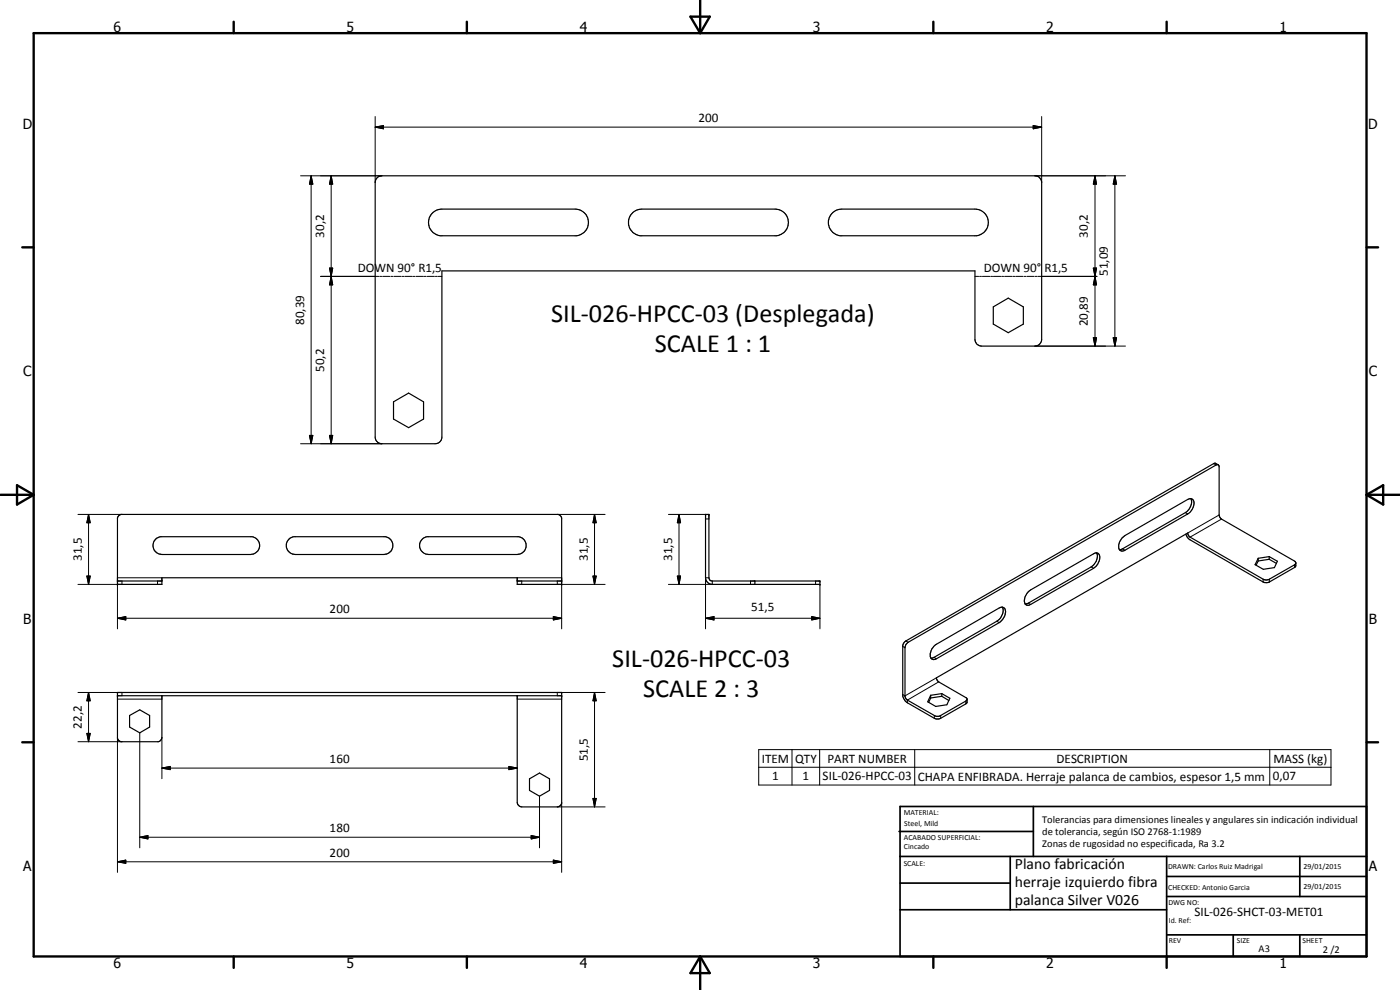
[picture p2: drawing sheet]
<svg xmlns="http://www.w3.org/2000/svg" width="420mm" height="297mm" viewBox="0 0 420 297" stroke-linecap="round" stroke-linejoin="round" font-family="sans-serif">
<g fill="#000">
<circle cx="211.7" cy="154.3" r=".18"/>
<circle cx="212.8" cy="154.3" r=".18"/>
<circle cx="35.3" cy="174.3" r=".18"/>
<circle cx="35.3" cy="175.3" r=".18"/>
<circle cx="168.6" cy="174.3" r=".18"/>
<circle cx="168.6" cy="175.3" r=".18"/>
<circle cx="246.1" cy="175.3" r=".18"/>
<circle cx="246.1" cy="174.3" r=".18"/>
<circle cx="35.3" cy="207.8" r=".18"/>
<circle cx="35.3" cy="208.7" r=".18"/>
<circle cx="168.6" cy="207.8" r=".18"/>
<circle cx="168.6" cy="208.7" r=".18"/>
</g>
<g fill="none" stroke="#000" stroke-width=".35">
<path d="M113.1 53.5l.5-.5 1-.3h196a2 2 0 0 1 2 2v47.2a2.09 2.09 0 0 1-2 1.9h-16.4a1.98 1.98 0 0 1-1.6-1.9v-20.6h-160v49.8a2 2 0 0 1-2 2h-16a2 2 0 0 1-2-2v-76.4zM129.6 64.1l1.6-1.1 1.4-.3h40a4 4 0 0 1 4 3.8 4 4 0 0 1-3.5 4.2h-41a4 4 0 0 1-2.5-6.6zM189.9 63.8l1.3-.8 1.4-.3h40a4 4 0 0 1 4 3.8 4 4 0 0 1-3.5 4.2h-41a4 4 0 0 1-3.3-2.8 4 4 0 0 1 1.1-4.1zM249.6 64.1l1.6-1.1 1.4-.3h40a4 4 0 0 1 4 3.8 4 4 0 0 1-3.5 4.2h-41a4 4 0 0 1-2.5-6.6zM298.1 92.1l4.5-2.6 4.5 2.6v5.1l-4.5 2.6-4.5-2.6zM118.1 120.6l4.5-2.7 4.5 2.7v5.1l-4.5 2.6-4.5-2.6zM365.6 139.4l.3 .5v14.6l.4 1 22.2 12.9 .4 .5M365.6 139.4l-.8-.4-.6 .1-92.3 53.2-.6 .5-.4 .9v15a3.6 3.6 0 0 0 1.4 2.2l8.8 4.8 1.2-.2 7.5-4.3 .4-.4v-1.1l-.2-.3-8.3-4.8-.4-.4-.3-.8 75.4-43.5 .2 .6 .6 .7 22.1 12.7h1.5l7.7-4.4 .4-.6M365.6 139.4l-.7 .1-92.5 53.3-.8 1.3v14.9l.5 .9 9 5 1-.1 8.1-4.8M35.6 154.7l.7-.4h131.2l.7 .4 .4 .7v19.9h-13.4v-1.9h-106.6v1.9h-13.3v-19.9zM211.7 154.3h1.1v19.1a.94 .94 0 0 0 1 .9h32.3v1h-32.3a2.07 2.07 0 0 1-2.1-1.9zM357.4 149.6a3.6 3.6 0 0 1-1.6 4.2l-18.9 10.9-1 .2"/>
<path d="M35.3 174.3h13.3M46.8 161.7l1.4-.7h27.4a2.68 2.68 0 0 1 2.3 2.9 2.68 2.68 0 0 1-2.6 2.5h-26.7a2.69 2.69 0 0 1-2.5-1.7 2.69 2.69 0 0 1 .7-3zM86.8 161.7l1.4-.7h27.4a2.68 2.68 0 0 1 2.3 2.9 2.68 2.68 0 0 1-2.6 2.5h-26.7a2.69 2.69 0 0 1-2.5-1.7 2.69 2.69 0 0 1 .7-3zM126.8 161.7l1.4-.7h27.4a2.68 2.68 0 0 1 2.3 2.9 2.68 2.68 0 0 1-2.7 2.5h-26.6a2.69 2.69 0 0 1-2.5-1.7 2.69 2.69 0 0 1 .7-3zM155.2 174.3h13.4M226.6 174.3v1M308.5 177.7l.8-.7 18.9-10.8a1.24 1.24 0 0 1 1.6 0 1.24 1.24 0 0 1 .2 1.6 4.2 4.2 0 0 1-1.8 2.7l-18.9 10.9a1.23 1.23 0 0 1-1.6-.1 1.23 1.23 0 0 1-.2-1.6l.2-.7zM329.1 165.9a3.6 3.6 0 0 1-1.6 4.2l-19.1 11-.7 .1M336.8 161.4l.8-.7 18.8-10.8a1.26 1.26 0 0 1 1.6 0 1.26 1.26 0 0 1 .3 1.6 4.1 4.1 0 0 1-1.9 2.7l-18.8 10.9a1.16 1.16 0 0 1-1.9-.6l.2-1.8zM355.9 160.3l1 1.5 22.6 13 1.4-.2 7.6-4.3 .4-.4v-1M377.6 168.3l-.6 1.3M377.6 167.5v.8"/>
<path d="M380.9 167l2.5 1.4-.9 1.9-3.4 .5-2.4-1.4 .9-1.9M380.9 167l-3.3 .5M380.9 167.8l2.2 1.2M380.9 167.8l-3.3 .5M380.9 167v.8M280.2 194l.5-.5 19.2-11.1a1.24 1.24 0 0 1 1.5 .1 1.24 1.24 0 0 1 .3 1.5l-.8 1.8-1 1-18.9 10.9a1.16 1.16 0 0 1-1.8-.7l.2-1.7zM300.8 182.2a3.5 3.5 0 0 1-1.6 4.2l-18.9 10.8-.9 .3M35.3 208.7h133.3M38.9 214.7l3-1.7 3 1.7v3.4l-3 1.8-3-1.8zM48.6 208.7v12.5l-.4 1-.7 .3h-11.2l-.7-.3-.3-.7v-13.7h133.3v33.2l-.4 .7-1 .4h-10.6a1.46 1.46 0 0 1-1.4-1.4v-32M279.3 209.4l-.6 1.3M279.3 208.6v.8"/>
<path d="M282.6 208.1l2.5 1.4-.9 2-3.4 .5-2.4-1.4 .9-2M282.6 208.1l-3.3 .5M282.6 208.9l2.2 1.3M282.6 208.9l-3.3 .5M282.6 208.1v.8M158.9 233.7l3-1.8 3 1.8v3.5l-3 1.7-3-1.7z"/>
</g>
<g fill="none" stroke="#000" stroke-width=".3">
<path d="M112.6 38.1l2.5-.4v1zM112.6 38.1h200M112.6 35v19.7M310.1 37.7l2.5 .4-2.5 .6zM312.6 35v19.7M90.2 52.7h24.4M93.4 52.7l.5 2.5h-1zM93.4 52.7v80.4M99.4 52.7l.5 2.5h-1zM99.4 52.7v80.4M310.6 52.7h27.2M328.6 52.7l.5 2.5h-1z"/>
<path d="M328.6 52.7v51.1M334.6 52.7l.5 2.5h-1zM334.6 52.7v51.1M96.2 82.9h17.5M98.9 80.4h1l-.5 2.5zM99.4 82.9l.5 2.6h-1zM114 82.9h.5M114.8 82.9h2.2M117.3 82.9h.6M118.2 82.9h2.2M120.7 82.9h.5M121.5 82.9h2.2"/>
<path d="M124 82.9h.5M124.8 82.9h2.3M127.3 82.9h.6M128.2 82.9h2.2M130.7 82.9h.5M131.5 82.9h1.1M292.6 82.9h1.1M294 82.9h.5M294.8 82.9h2.2M297.3 82.9h.6M298.1 82.9h2.3M300.6 82.9h.6"/>
<path d="M301.5 82.9h2.2M304 82.9h.6M304.8 82.9h2.2M307.3 82.9h.6M308.2 82.9h2.2M310.7 82.9h.5M311.5 82.9h17.7M328.1 80.4h1l-.5 2.5zM328.6 82.9l.5 2.6h-1zM310.6 103.8h27.2M328.1 101.3h1l-.5 2.5zM334.1 101.3h1l-.5 2.5z"/>
<path d="M90.2 133.1h24.4M92.9 130.6h1l-.5 2.5zM98.9 130.6h1l-.5 2.5zM364.2 139.1l.7 .4M23.4 154.3h13.2M26.6 154.3l.5 2.5h-1zM26.6 154.3v21M167.2 154.3h14.4M178.4 154.3l.5 2.5h-.9zM178.4 154.3v21M200.6 154.3h11.1M203.8 154.3l.4 2.5h-.9z"/>
<path d="M203.8 154.3v21M211.7 155.7h1.1M355.8 153.8l.6 .4M365.9 154.5l-9.5 5.4M366.6 155.7l-9.4 5.5M26.1 172.8h1l-.5 2.5zM36.6 174.3v1h-13.2M47.3 174.3v1M48.6 173.4h-13.3v15.3M155.2 173.4h13.4v15.3M156.6 174.3v1M167.2 174.3v1h14.4"/>
<path d="M178 172.8h.9l-.5 2.5zM203.3 172.8h.9l-.4 2.5zM212.8 173.4h-1.1v15.3M213.8 174.3v1h-13.2M225.2 174.3v1M244.8 174.3v1M246.1 175.3v13.4M327.5 170.1l.7 .4M336.9 164.7l.7 .4M379.1 173.8v.8M380.9 173.8v.8M388.5 169.5v.8"/>
<path d="M35.3 185.5l2.4-.5v1zM35.3 185.5h133.3M166.1 185l2.5 .5-2.5 .5zM211.7 185.5l2.6-.5v1zM211.7 185.5h34.4M243.6 185l2.5 .5-2.5 .5zM270.9 194l.7 .4M271.9 192.3l.7 .4M280.3 197.2l.7 .5M299.2 186.4l.7 .4M308.6 181l.7 .4M23.4 207.8h13.2v.9"/>
<path d="M26.6 207.8l.5 2.5h-1zM26.6 207.8v14.7M35.3 209.8h13.3M41.9 219.9v34.5M155.2 209.8h13.4M178.4 207.8l.5 2.5h-.9zM178.4 207.8v34.3M181.6 207.8h-14.4v.9M280.4 214.7v.8M281 203.4l-9.4 5.4-.7-.4M281.7 204.6l-9.4 5.5v.8M282.3 214.7v.8"/>
<path d="M289.8 210.4v.8M23.4 222.5h13.2M26.1 220h1l-.5 2.5zM35.3 221.2v40.5M48.6 230.5l2.5-.5v.9zM48.6 230.5h106.6M48.6 221.2v12.4M152.7 230l2.5 .5-2.5 .4zM161.9 238.9v15.5M178 239.6h.9l-.5 2.5zM227.7 224.9h171.7v10.6h-171.7zM227.7 230.2h171.7"/>
<path d="M237.7 224.9v10.6M246 224.9v10.6M274.5 224.9v10.6M381.1 224.9v10.6M35.3 258.6l2.4-.5v.9zM35.3 258.6h133.3M41.9 251.2l2.5-.5v1zM41.9 251.2h120M159.4 250.7l2.5 .5-2.5 .5zM166.1 258.1l2.5 .5-2.5 .4zM167.2 242.1h14.4M168.6 240.7v21"/>
</g>
<g fill="none" stroke="#000" stroke-width=".71">
<path d="M10.1 9.9h400v277.1h-400zM70.1 6.5v3.4M140.1 6.5v3.4M207.2 5h5.8l-2.9 4.9zM210.1 0v9.9M280.1 6.5v3.4M350.1 6.5v3.4M6.7 74.2h3.4M410.1 74.2h3.5M.1 148.5h10M5.1 145.6l5 2.9-5 2.9zM410.1 148.5h10"/>
<path d="M410.1 148.5l5-2.9v5.8zM6.7 222.7h3.4M410.1 222.7h3.5M70.1 287v3.4M140.1 287v3.4M210.1 287v10M210.1 287l2.9 5h-5.8zM280.1 287v3.4M350.1 287v3.4"/>
</g>
<g fill="none" stroke="#000" stroke-width=".51">
<path d="M269.8 249.5h40.3M270.1 242h140v45h-140zM270.1 257h140M303.2 257v16M310.1 242v15M350.1 257v30M390.1 257v12M270.1 265h33.1M270.1 273h80M350.1 269h60M350.1 263h60M350.1 280.5h60"/>
<path d="M370.1 280.5v6.5M390.1 280.5v6.5"/>
</g>
<g fill="#000">
<path d="M112.6 38.1l2.5-.4v1zM310.1 37.7l2.5 .4-2.5 .6zM93.4 52.7l.5 2.5h-1zM99.4 52.7l.5 2.5h-1zM328.6 52.7l.5 2.5h-1zM334.6 52.7l.5 2.5h-1zM98.9 80.4h1l-.5 2.5zM99.4 82.9l.5 2.6h-1zM328.1 80.4h1l-.5 2.5zM328.6 82.9l.5 2.6h-1zM328.1 101.3h1l-.5 2.5zM334.1 101.3h1l-.5 2.5z"/>
<path d="M92.9 130.6h1l-.5 2.5zM98.9 130.6h1l-.5 2.5zM26.6 154.3l.5 2.5h-1zM178.4 154.3l.5 2.5h-.9zM203.8 154.3l.4 2.5h-.9zM26.1 172.8h1l-.5 2.5zM178 172.8h.9l-.5 2.5zM203.3 172.8h.9l-.4 2.5zM35.3 185.5l2.4-.5v1zM166.1 185l2.5 .5-2.5 .5zM211.7 185.5l2.6-.5v1zM243.6 185l2.5 .5-2.5 .5z"/>
<path d="M26.6 207.8l.5 2.5h-1zM178.4 207.8l.5 2.5h-.9zM26.1 220h1l-.5 2.5zM48.6 230.5l2.5-.5v.9zM152.7 230l2.5 .5-2.5 .4zM178 239.6h.9l-.5 2.5zM35.3 258.6l2.4-.5v.9zM41.9 251.2l2.5-.5v1zM159.4 250.7l2.5 .5-2.5 .5zM166.1 258.1l2.5 .5-2.5 .4z"/>
</g>
<g font-size="7.9">
<text x="165.4" y="96.6">SIL-026-HPCC-03 (Desplegada)</text>
<text x="196.5" y="105.6">SCALE 1 : 1</text>
<text x="183.8" y="200.1">SIL-026-HPCC-03</text>
<text x="193" y="209.1">SCALE 2 : 3</text>
</g>
<g font-size="4.7">
<text x="304.6" y="260.8">Plano fabricación</text>
<text x="304.6" y="266.2">herraje izquierdo fibra</text>
<text x="304.6" y="271.6">palanca Silver V026</text>
</g>
<g font-size="4.2">
<text x="34" y="9.6">6</text>
<text x="104" y="9.6">5</text>
<text x="174" y="9.6">4</text>
<text x="244" y="9.6">3</text>
<text x="314" y="9.6">2</text>
<text x="384" y="9.6">1</text>
<text x="6.8" y="38.7">D</text>
<text x="410.6" y="38.7">D</text>
<text x="7" y="112.9">C</text>
<text x="410.8" y="112.9">C</text>
<text x="7" y="187.1">B</text>
<text x="410.8" y="187.1">B</text>
<text x="7" y="261.4">A</text>
<text x="410.8" y="261.4">A</text>
<text x="34" y="290.4">6</text>
<text x="104" y="290.4">5</text>
<text x="174" y="290.4">4</text>
<text x="244" y="290.4">3</text>
<text x="314" y="290.4">2</text>
<text x="384" y="290.4">1</text>
</g>
<g font-size="3.9">
<text x="209.6" y="36.6">200</text>
<text x="97.3" y="71.4" transform="rotate(-90 97.3 71.4)">30,2</text>
<text x="326.5" y="71.4" transform="rotate(-90 326.5 71.4)">30,2</text>
<text x="107.3" y="81.7">DOWN 90° R1,5</text>
<text x="295.2" y="81.7">DOWN 90° R1,5</text>
<text x="332.5" y="82.8" transform="rotate(-90 332.5 82.8)">51,09</text>
<text x="91.3" y="97.5" transform="rotate(-90 91.3 97.5)">80,39</text>
<text x="326.5" y="97.9" transform="rotate(-90 326.5 97.9)">20,89</text>
<text x="97.3" y="111.5" transform="rotate(-90 97.3 111.5)">50,2</text>
<text x="24.5" y="168.3" transform="rotate(-90 24.5 168.3)">31,5</text>
<text x="176.4" y="168.3" transform="rotate(-90 176.4 168.3)">31,5</text>
<text x="201.7" y="168.3" transform="rotate(-90 201.7 168.3)">31,5</text>
<text x="98.9" y="183.9">200</text>
<text x="225.5" y="183.4">51,5</text>
<text x="24.5" y="218.7" transform="rotate(-90 24.5 218.7)">22,2</text>
<text x="98.9" y="228.9">160</text>
<text x="176.4" y="228.4" transform="rotate(-90 176.4 228.4)">51,5</text>
<text x="228.6" y="228.8">ITEM</text>
<text x="238.6" y="228.9">QTY</text>
<text x="248.3" y="228.8">PART NUMBER</text>
<text x="317.1" y="228.9">DESCRIPTION</text>
<text x="382.2" y="228.9">MASS (kg)</text>
<text x="231.7" y="234.1">1</text>
<text x="240.9" y="234.1">1</text>
<text x="246.9" y="234.1">SIL-026-HPCC-03</text>
<text x="275.5" y="234.2">CHAPA ENFIBRADA. Herraje palanca de cambios, espesor 1,5 mm</text>
<text x="382" y="234.1">0,07</text>
<text x="98.9" y="249.6">180</text>
<text x="98.9" y="257">200</text>
<text x="358.5" y="275">SIL-026-SHCT-03-MET01</text>
</g>
<g font-size="3.1">
<text x="312.7" y="246.8">Tolerancias para dimensiones lineales y angulares sin indicación individual</text>
<text x="312.7" y="250.4">de tolerancia, según ISO 2768-1:1989</text>
<text x="312.7" y="254">Zonas de rugosidad no especificada, Ra 3.2</text>
<text x="377.7" y="285.6">A3</text>
<text x="397" y="285.9">2 /2</text>
</g>
<g font-size="2.4">
<text x="271.2" y="244.4">MATERIAL:</text>
<text x="271.3" y="252">ACABADO SUPERFICIAL:</text>
<text x="271.4" y="247.9">Steel, Mild</text>
<text x="271.3" y="254.6">Cincado</text>
<text x="271.2" y="259.7">SCALE:</text>
<text x="350.6" y="260.8">DRAWN: Carlos Ruiz Madrigal</text>
<text x="391.2" y="260.6">29/01/2015</text>
<text x="350.6" y="267">CHECKED: Antonio Garcia</text>
<text x="391.2" y="266.7">29/01/2015</text>
<text x="350.6" y="271.4">DWG NO:</text>
<text x="350.8" y="276.9">Id. Ref:</text>
<text x="350.8" y="282.8">REV</text>
<text x="371.2" y="282.9">SIZE</text>
<text x="390.9" y="282.9">SHEET</text>
</g>
</svg>
